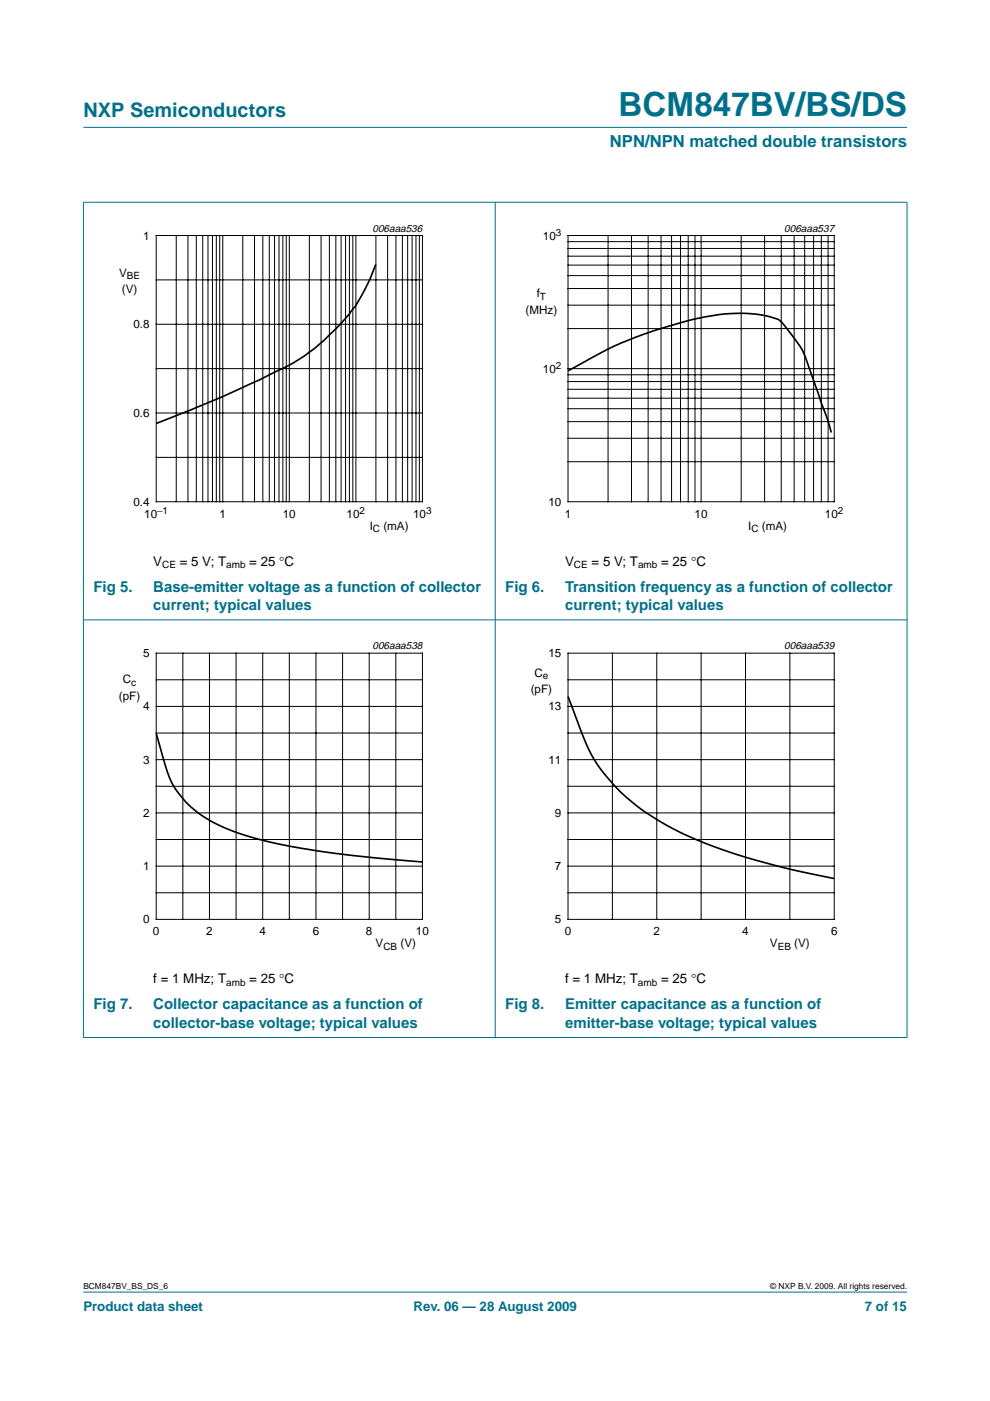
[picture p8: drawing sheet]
<svg xmlns="http://www.w3.org/2000/svg" width="210mm" height="297mm" viewBox="0 0 210 297" stroke-linecap="round" stroke-linejoin="round" font-family="sans-serif">
<g fill="#00708a" stroke="#00708a" stroke-width=".21">
<path d="M17.7 273.9h174.6z"/>
<path d="M17.7 27h174.6z"/>
<path d="M17.7 42.9v177z"/>
<path d="M105 42.8v177.2z"/>
<path d="M192.3 42.9v177z"/>
<path d="M17.6 42.9h174.8z"/>
<path d="M17.6 131.4h174.8z"/>
<path d="M17.6 220h174.8z"/>
</g>
<path d="M20.4 47.1h81.9v66.3h-81.9zM107.7 47.1h81.9v66.3h-81.9zM20.4 135.7h81.9v66.3h-81.9zM107.7 135.7h81.9v66.3h-81.9z" fill="none" stroke="#fff" stroke-width=".21"/>
<g fill="none" stroke="#000" stroke-width=".21">
<path d="M33.1 49.9h56.5v56.5h-56.5zM33.1 59.3h56.5M37.4 49.9v56.5M39.9 49.9v56.5M41.6 49.9v56.5M43 49.9v56.5M44.1 49.9v56.5M45 49.9v56.5M45.9 49.9v56.5M46.6 49.9v56.5M47.2 49.9v56.5M51.5 49.9v56.5"/>
<path d="M54 49.9v56.5M55.7 49.9v56.5M57.1 49.9v56.5M58.2 49.9v56.5M59.2 49.9v56.5M60 49.9v56.5M60.7 49.9v56.5M61.3 49.9v56.5M65.6 49.9v56.5M68.1 49.9v56.5M69.8 49.9v56.5M71.2 49.9v56.5"/>
<path d="M72.3 49.9v56.5M73.3 49.9v56.5M74.1 49.9v56.5M74.8 49.9v56.5M75.5 49.9v56.5M79.7 49.9v56.5M82.2 49.9v56.5M83.9 49.9v56.5M85.3 49.9v56.5M86.4 49.9v56.5M87.4 49.9v56.5M88.2 49.9v56.5"/>
<path d="M88.9 49.9v56.5M120.4 49.9h56.5v56.5h-56.5zM120.4 58.4h56.5M120.4 56.2h56.5M120.4 54.3h56.5M120.4 52.7h56.5M120.4 51.2h56.5M128.9 49.9v56.5M133.9 49.9v56.5M137.4 49.9v56.5M140.2 49.9v56.5M142.4 49.9v56.5"/>
<path d="M144.3 49.9v56.5M145.9 49.9v56.5M147.4 49.9v56.5M148.7 49.9v56.5M157.1 49.9v56.5M162.1 49.9v56.5M165.6 49.9v56.5M168.4 49.9v56.5M170.6 49.9v56.5M172.5 49.9v56.5M174.1 49.9v56.5M175.6 49.9v56.5"/>
<path d="M33.1 68.8h56.5M33.1 78.2h56.5M120.4 78.2h56.5M120.4 79.5h56.5M120.4 69.7h56.5M120.4 64.7h56.5M120.4 61.2h56.5M33.1 87.6h56.5M33.1 97h56.5M120.4 97.9h56.5M120.4 92.9h56.5M120.4 89.4h56.5"/>
<path d="M120.4 86.7h56.5M120.4 84.4h56.5M120.4 82.5h56.5M120.4 80.9h56.5M33.1 138.5h56.5v56.4h-56.5zM38.8 138.5v56.4M44.4 138.5v56.4M50.1 138.5v56.4M55.7 138.5v56.4M61.3 138.5v56.4M67 138.5v56.4M72.6 138.5v56.4"/>
<path d="M78.3 138.5v56.4M83.9 138.5v56.4M120.4 138.5h56.5v56.4h-56.5zM129.8 138.5v56.4M139.2 138.5v56.4M148.7 138.5v56.4M158.1 138.5v56.4M167.5 138.5v56.4M33.1 149.8h56.5M33.1 144.1h56.5M33.1 155.4h56.5M120.4 149.8h56.5"/>
<path d="M120.4 144.1h56.5M120.4 155.4h56.5M33.1 178h56.5M33.1 172.3h56.5M33.1 166.7h56.5M33.1 161.1h56.5M120.4 178h56.5M120.4 172.3h56.5M120.4 166.7h56.5M120.4 161.1h56.5M33.1 189.3h56.5M33.1 183.6h56.5"/>
<path d="M120.4 189.3h56.5M120.4 183.6h56.5"/>
</g>
<path d="M79.7 56.1l-1.3 3.1a34.4 34.4 0 0 1-9.4 12.6 35.1 35.1 0 0 1-10.5 7l-5.5 2.6a230.9 230.9 0 0 1-19.9 8.4M120.4 78.6l10.1-5.3 4.2-1.8 4.2-1.5 6.6-1.9 4.3-1 4.4-.6h4.1a17.4 17.4 0 0 1 7.1 1.5l1.4 1.6 2.8 3.7a16.4 16.4 0 0 1 2 4.8l3.9 11 .7 2.6M33.1 155.5l1.4 5a20.3 20.3 0 0 0 12.7 14.8 75.9 75.9 0 0 0 19.8 5l8.4 1.2 14.2 1.3M120.4 147.7l.3 .7a74 74 0 0 0 5.6 13.2 41.8 41.8 0 0 0 16.5 14.1 118.4 118.4 0 0 0 29.4 9.6l4.7 1" fill="none" stroke="#000" stroke-width=".35"/>
<text font-size="7.1" fill="#00708a" x="131.2" y="24.7">BCM847BV/BS/DS</text>
<text font-size="4.2" fill="#00708a" x="17.7" y="24.9">NXP Semiconductors</text>
<text font-size="3.5" fill="#00708a" x="129.3" y="31.1">NPN/NPN matched double transistors</text>
<g font-size="3.2" fill="#00708a">
<text x="19.8" y="125.4">Fig 5.</text>
<text x="32.5" y="125.4">Base-emitter voltage as a function of collector</text>
<text x="107.1" y="125.4">Fig 6.</text>
<text x="119.8" y="125.4">Transition frequency as a function of collector</text>
<text x="32.5" y="129.3">current; typical values</text>
<text x="119.8" y="129.3">current; typical values</text>
<text x="19.8" y="214">Fig 7.</text>
<text x="32.5" y="214">Collector capacitance as a function of</text>
<text x="107.1" y="214">Fig 8.</text>
<text x="119.8" y="214">Emitter capacitance as a function of</text>
<text x="32.5" y="217.9">collector-base voltage; typical values</text>
<text x="119.8" y="217.9">emitter-base voltage; typical values</text>
</g>
<g font-size="2.8">
<text x="32.5" y="119.9">V</text>
<text x="38.1" y="119.9">= 5 V; T</text>
<text x="52.9" y="119.9">= 25 °C</text>
<text x="119.8" y="119.9">V</text>
<text x="125.4" y="119.9">= 5 V; T</text>
<text x="140.2" y="119.9">= 25 °C</text>
<text x="32.5" y="208.5">f = 1 MHz; T</text>
<text x="52.9" y="208.5">= 25 °C</text>
<text x="119.8" y="208.5">f = 1 MHz; T</text>
<text x="140.2" y="208.5">= 25 °C</text>
</g>
<g font-size="2.8" fill="#00708a">
<text x="17.7" y="278">Product data sheet</text>
<text x="87.7" y="278">Rev. 06 — 28 August 2009</text>
<text x="183.4" y="278">7 of 15</text>
</g>
<g font-size="2.5">
<text x="30.3" y="50.8">1</text>
<text x="115.1" y="50.8">10</text>
<text x="25.2" y="58.7">V</text>
<text x="25.8" y="62.2">(V)</text>
<text x="113.8" y="63">f</text>
<text x="28.3" y="69.6">0.8</text>
<text x="111.4" y="66.6">(MHz)</text>
<text x="115.1" y="79">10</text>
<text x="28.3" y="88.4">0.6</text>
<text x="28.3" y="107.2">0.4</text>
<text x="116.3" y="107.2">10</text>
<text x="30.6" y="109.8">10</text>
<text x="46.5" y="109.8">1</text>
<text x="60" y="109.8">10</text>
<text x="73.5" y="109.8">10</text>
<text x="78.4" y="112.3">I</text>
<text x="81.3" y="112.3">(mA)</text>
<text x="87.6" y="109.8">10</text>
<text x="119.7" y="109.8">1</text>
<text x="147.3" y="109.8">10</text>
<text x="158.6" y="112.3">I</text>
<text x="161.5" y="112.3">(mA)</text>
<text x="174.9" y="109.8">10</text>
<text x="30.3" y="139.3">5</text>
<text x="113.3" y="143.5">C</text>
<text x="116.3" y="139.3">15</text>
<text x="25.2" y="148.4">(pF)</text>
<text x="26.1" y="144.9">C</text>
<text x="112.5" y="147">(pF)</text>
<text x="30.3" y="150.6">4</text>
<text x="116.3" y="150.6">13</text>
<text x="30.3" y="161.9">3</text>
<text x="116.3" y="161.9">11</text>
<text x="30.3" y="173.2">2</text>
<text x="117.7" y="173.2">9</text>
<text x="30.3" y="184.5">1</text>
<text x="117.7" y="184.5">7</text>
<text x="30.3" y="195.8">0</text>
<text x="117.7" y="195.8">5</text>
<text x="32.4" y="198.3">0</text>
<text x="43.7" y="198.3">2</text>
<text x="55" y="198.3">4</text>
<text x="66.3" y="198.3">6</text>
<text x="77.6" y="198.3">8</text>
<text x="79.6" y="200.9">V</text>
<text x="84.9" y="200.9">(V)</text>
<text x="88.2" y="198.3">10</text>
<text x="119.7" y="198.3">0</text>
<text x="138.6" y="198.3">2</text>
<text x="157.4" y="198.3">4</text>
<text x="163.2" y="200.9">V</text>
<text x="168.4" y="200.9">(V)</text>
<text x="176.2" y="198.3">6</text>
</g>
<g font-size="2.2">
<text x="79" y="49.1">006aaa536</text>
<text x="166.3" y="49.1">006aaa537</text>
<text x="79" y="137.6">006aaa538</text>
<text x="166.3" y="137.6">006aaa539</text>
</g>
<g font-size="2.1">
<text x="117.8" y="50">3</text>
<text x="26.9" y="59.2">BE</text>
<text x="114.5" y="63.5">T</text>
<text x="117.8" y="78.3">2</text>
<text x="33.3" y="109">−1</text>
<text x="76.2" y="109">2</text>
<text x="79.1" y="112.8">C</text>
<text x="90.4" y="109">3</text>
<text x="159.3" y="112.8">C</text>
<text x="177.7" y="109">2</text>
<text x="34.4" y="120.4">CE</text>
<text x="48" y="120.4">amb</text>
<text x="121.7" y="120.4">CE</text>
<text x="135.3" y="120.4">amb</text>
<text x="115.1" y="144">e</text>
<text x="27.8" y="145.4">c</text>
<text x="81.3" y="201.3">CB</text>
<text x="164.9" y="201.3">EB</text>
<text x="48" y="209">amb</text>
<text x="135.3" y="209">amb</text>
</g>
<g font-size="1.8">
<text x="17.7" y="273.4">BCM847BV_BS_DS_6</text>
<text x="163.3" y="273.4">© NXP B.V. 2009. All rights reserved.</text>
</g>
</svg>
